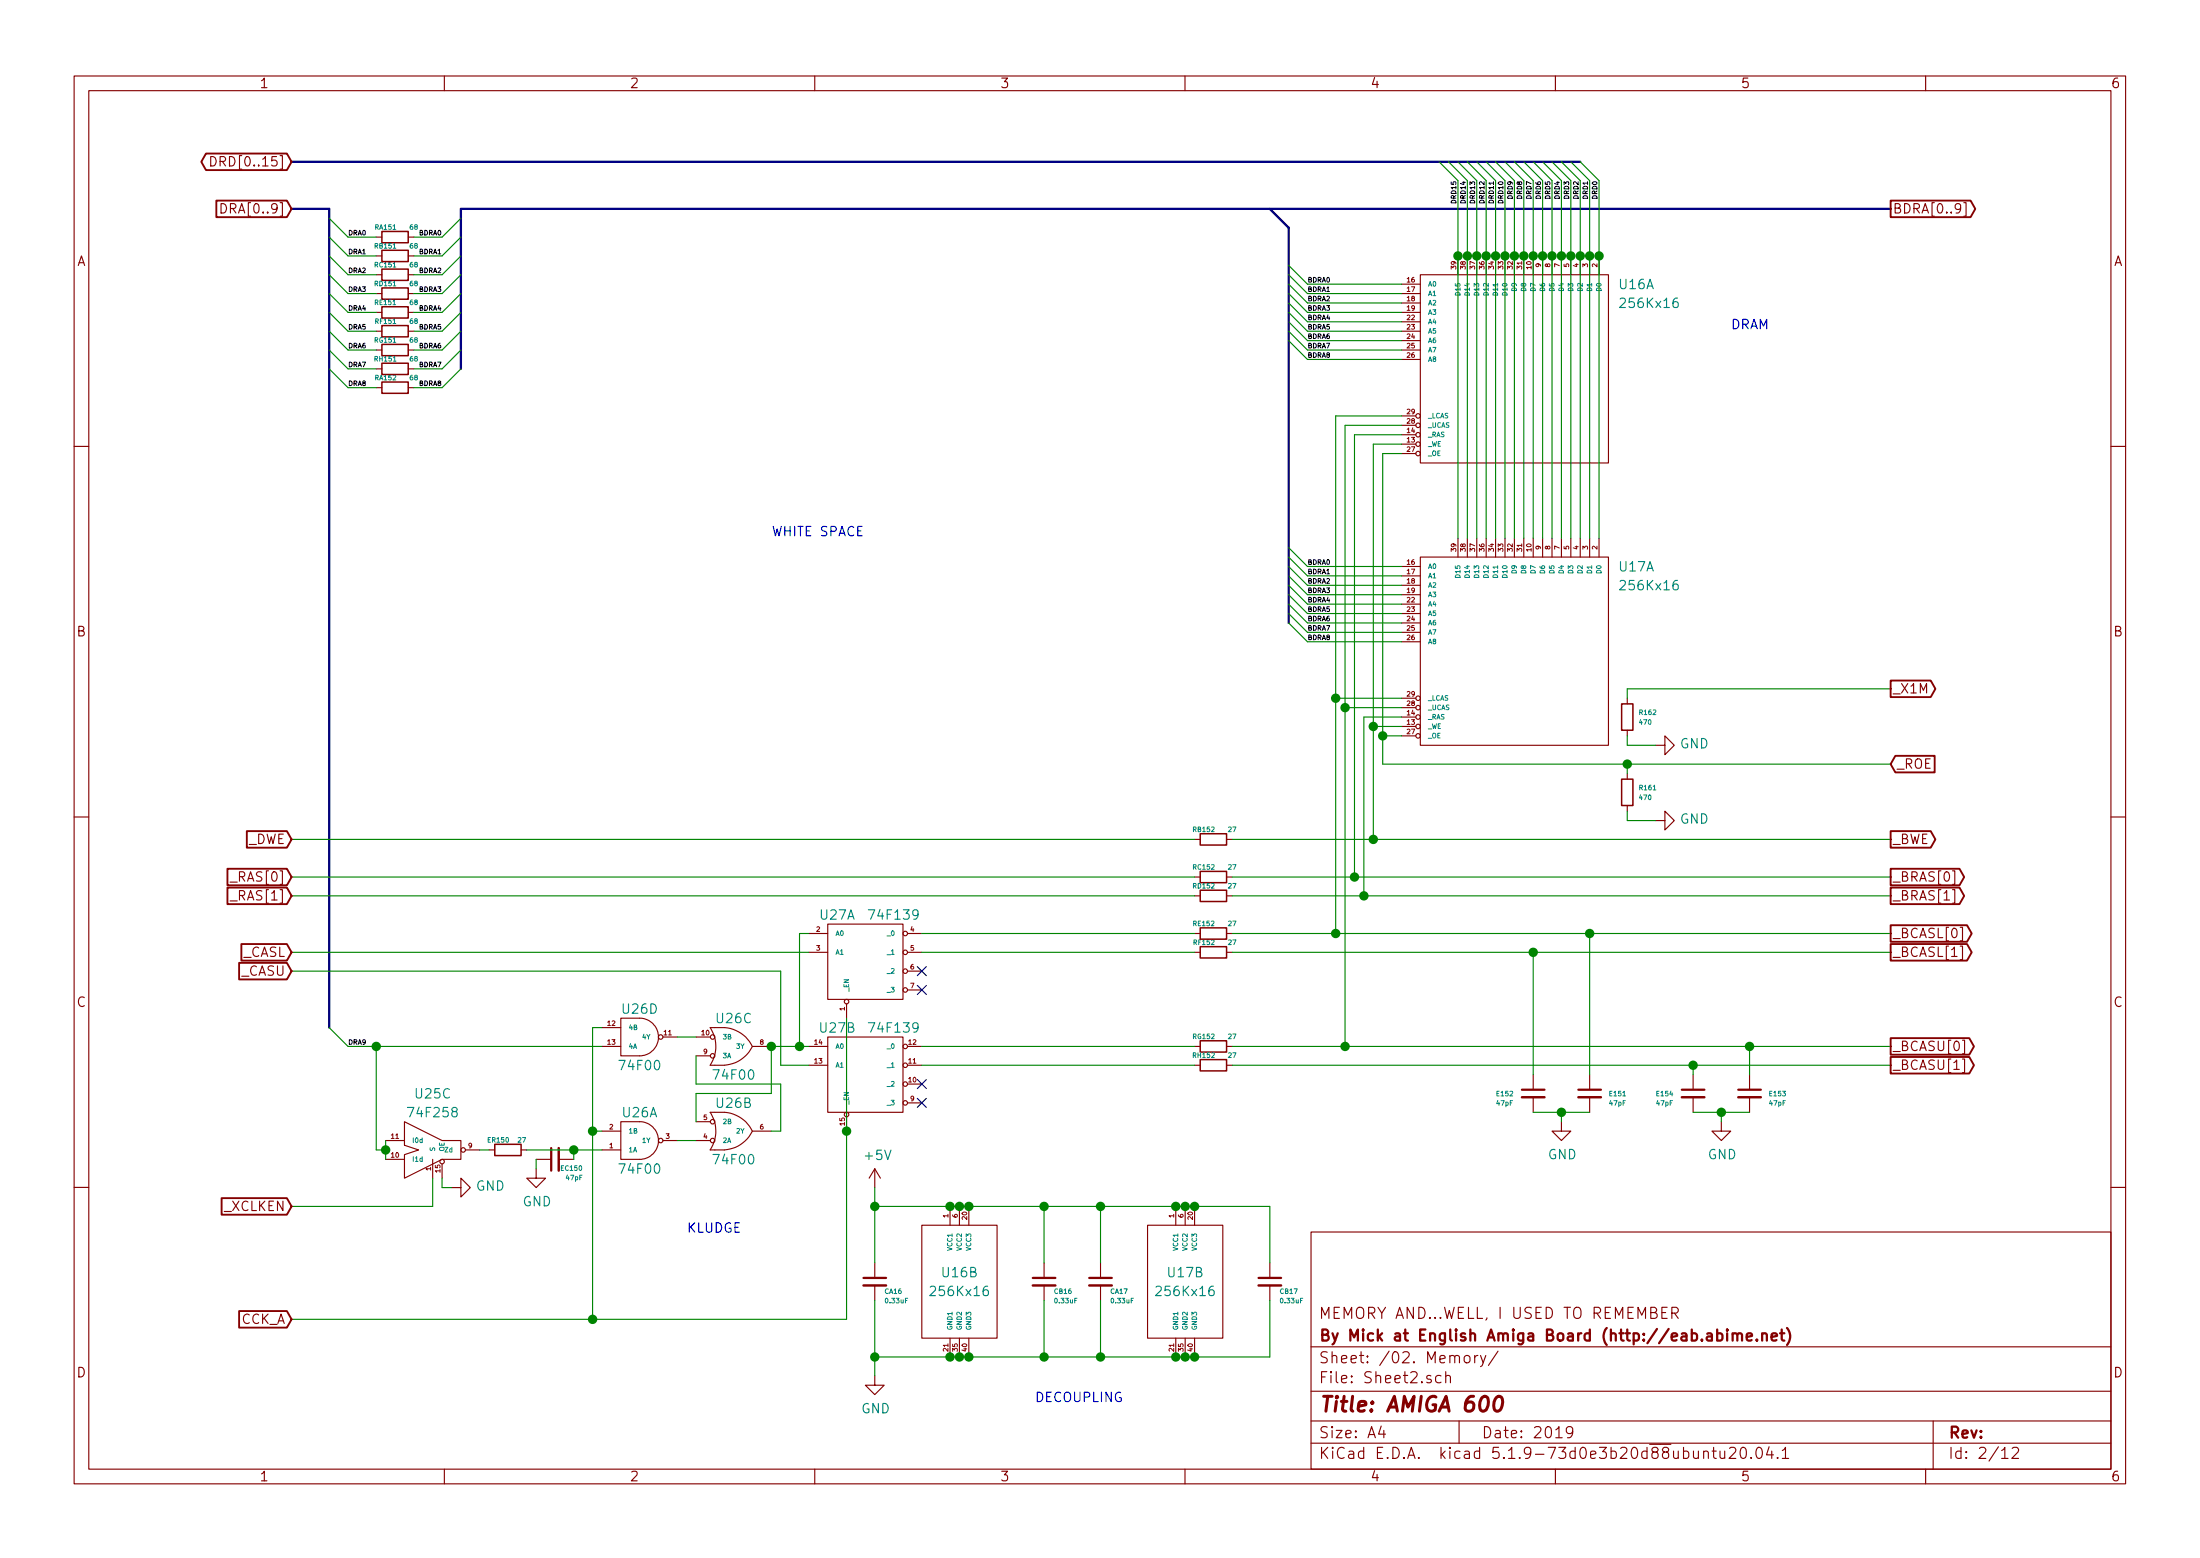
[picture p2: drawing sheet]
EESchema Schematic File Version 4
EELAYER 30 0
EELAYER END
$Descr A4 11693 8268
encoding utf-8
Sheet 2 12
Title "AMIGA 600"
Date "2019"
Rev ""
Comp "By Mick at English Amiga Board (http://eab.abime.net)"
Comment1 "MEMORY AND...WELL, I USED TO REMEMBER"
Comment2 ""
Comment3 ""
Comment4 ""
$EndDescr
Wire Wire Line
	8500 2850 8500 1350
Wire Wire Line
	8450 2850 8450 1350
Wire Wire Line
	8400 2850 8400 1350
Wire Wire Line
	8350 2850 8350 1350
Wire Wire Line
	8300 2850 8300 1350
Wire Wire Line
	8250 2850 8250 1350
Wire Wire Line
	8250 1350 8250 950 
Wire Wire Line
	8200 2850 8200 1350
Wire Wire Line
	8200 1350 8200 950 
Wire Wire Line
	8150 2850 8150 1350
Wire Wire Line
	8150 1350 8150 950 
Wire Wire Line
	8100 2850 8100 1350
Wire Wire Line
	8100 1350 8100 950 
Wire Wire Line
	8050 2850 8050 1350
Wire Wire Line
	8050 1350 8050 950 
Wire Wire Line
	7950 2850 7950 1350
Wire Wire Line
	7950 1350 7950 950 
Wire Wire Line
	7900 2850 7900 1350
Wire Wire Line
	7900 1350 7900 950 
Wire Wire Line
	7850 2850 7850 1350
Wire Wire Line
	7850 1350 7850 950 
Wire Wire Line
	7800 2850 7800 1350
Wire Wire Line
	7800 1350 7800 950 
Entry Wire Line
	8400 850  8500 950 
Entry Wire Line
	8350 850  8450 950 
Entry Wire Line
	8300 850  8400 950 
Entry Wire Line
	8250 850  8350 950 
Entry Wire Line
	8200 850  8300 950 
Entry Wire Line
	8150 850  8250 950 
Entry Wire Line
	8100 850  8200 950 
Entry Wire Line
	8050 850  8150 950 
Entry Wire Line
	8000 850  8100 950 
Entry Wire Line
	7950 850  8050 950 
Entry Wire Line
	7900 850  8000 950 
Entry Wire Line
	7850 850  7950 950 
Entry Wire Line
	7800 850  7900 950 
Entry Wire Line
	7750 850  7850 950 
Entry Wire Line
	7700 850  7800 950 
Entry Wire Line
	7650 850  7750 950 
Text GLabel 1550 850  0    50   BiDi ~ 0
DRD[0..15]
Entry Wire Line
	1750 1150 1850 1250
Entry Wire Line
	1750 1250 1850 1350
Entry Wire Line
	1750 1350 1850 1450
Entry Wire Line
	1750 1450 1850 1550
Entry Wire Line
	2350 1650 2450 1550
Entry Wire Line
	2350 1550 2450 1450
Entry Wire Line
	2350 1450 2450 1350
Entry Wire Line
	2350 1350 2450 1250
Entry Wire Line
	2350 1250 2450 1150
Wire Wire Line
	1850 1250 2000 1250
Wire Wire Line
	2200 1250 2350 1250
Wire Wire Line
	1850 1350 2000 1350
Wire Wire Line
	2200 1350 2350 1350
$Comp
L Device:R_Small RB151
U 1 1
P 2100 1350
F 0 "RB151" V 2150 1400 25  0000 C CNN
F 1 "68" V 2150 1250 25  0000 C CNN
F 2 "MyLibrary:SMD_1206" H 2100 1350 50  0001 C CNN
F 3 "~" H 2100 1350 50  0001 C CNN
	1    2100 1350
	0    -1   -1   0   
$EndComp
$Comp
L Device:R_Small RA151
U 1 1
P 2100 1250
F 0 "RA151" V 2150 1300 25  0000 C CNN
F 1 "68" V 2150 1150 25  0000 C CNN
F 2 "MyLibrary:SMD_1206" H 2100 1250 50  0001 C CNN
F 3 "~" H 2100 1250 50  0001 C CNN
	1    2100 1250
	0    -1   -1   0   
$EndComp
Wire Wire Line
	1850 1450 2000 1450
Wire Wire Line
	2200 1450 2350 1450
Wire Wire Line
	1850 1550 2000 1550
Wire Wire Line
	2200 1550 2350 1550
$Comp
L Device:R_Small RD151
U 1 1
P 2100 1550
F 0 "RD151" V 2150 1600 25  0000 C CNN
F 1 "68" V 2150 1450 25  0000 C CNN
F 2 "MyLibrary:SMD_1206" H 2100 1550 50  0001 C CNN
F 3 "~" H 2100 1550 50  0001 C CNN
	1    2100 1550
	0    -1   -1   0   
$EndComp
$Comp
L Device:R_Small RC151
U 1 1
P 2100 1450
F 0 "RC151" V 2150 1500 25  0000 C CNN
F 1 "68" V 2150 1350 25  0000 C CNN
F 2 "MyLibrary:SMD_1206" H 2100 1450 50  0001 C CNN
F 3 "~" H 2100 1450 50  0001 C CNN
	1    2100 1450
	0    -1   -1   0   
$EndComp
Wire Wire Line
	1850 1650 2000 1650
Wire Wire Line
	2200 1650 2350 1650
Wire Wire Line
	1850 1750 2000 1750
Wire Wire Line
	2200 1750 2350 1750
$Comp
L Device:R_Small RF151
U 1 1
P 2100 1750
F 0 "RF151" V 2150 1800 25  0000 C CNN
F 1 "68" V 2150 1650 25  0000 C CNN
F 2 "MyLibrary:SMD_1206" H 2100 1750 50  0001 C CNN
F 3 "~" H 2100 1750 50  0001 C CNN
	1    2100 1750
	0    -1   -1   0   
$EndComp
$Comp
L Device:R_Small RE151
U 1 1
P 2100 1650
F 0 "RE151" V 2150 1700 25  0000 C CNN
F 1 "68" V 2150 1550 25  0000 C CNN
F 2 "MyLibrary:SMD_1206" H 2100 1650 50  0001 C CNN
F 3 "~" H 2100 1650 50  0001 C CNN
	1    2100 1650
	0    -1   -1   0   
$EndComp
Wire Wire Line
	1850 1850 2000 1850
Wire Wire Line
	2200 1850 2350 1850
Wire Wire Line
	1850 1950 2000 1950
Wire Wire Line
	2200 1950 2350 1950
$Comp
L Device:R_Small RH151
U 1 1
P 2100 1950
F 0 "RH151" V 2150 2000 25  0000 C CNN
F 1 "68" V 2150 1850 25  0000 C CNN
F 2 "MyLibrary:SMD_1206" H 2100 1950 50  0001 C CNN
F 3 "~" H 2100 1950 50  0001 C CNN
	1    2100 1950
	0    -1   -1   0   
$EndComp
$Comp
L Device:R_Small RG151
U 1 1
P 2100 1850
F 0 "RG151" V 2150 1900 25  0000 C CNN
F 1 "68" V 2150 1750 25  0000 C CNN
F 2 "MyLibrary:SMD_1206" H 2100 1850 50  0001 C CNN
F 3 "~" H 2100 1850 50  0001 C CNN
	1    2100 1850
	0    -1   -1   0   
$EndComp
Entry Wire Line
	2350 1750 2450 1650
Entry Wire Line
	2350 1850 2450 1750
Entry Wire Line
	2350 1950 2450 1850
Entry Wire Line
	2350 2050 2450 1950
Entry Wire Line
	1750 1550 1850 1650
Entry Wire Line
	1750 1950 1850 2050
Entry Wire Line
	1750 1850 1850 1950
Entry Wire Line
	1750 1750 1850 1850
Entry Wire Line
	1750 1650 1850 1750
Wire Wire Line
	1850 2050 2000 2050
Wire Wire Line
	2200 2050 2350 2050
$Comp
L Device:R_Small RA152
U 1 1
P 2100 2050
F 0 "RA152" V 2150 2100 25  0000 C CNN
F 1 "68" V 2150 1950 25  0000 C CNN
F 2 "MyLibrary:SMD_1206" H 2100 2050 50  0001 C CNN
F 3 "~" H 2100 2050 50  0001 C CNN
	1    2100 2050
	0    -1   -1   0   
$EndComp
Wire Wire Line
	7450 2400 7350 2400
Wire Wire Line
	7450 2350 7300 2350
Wire Wire Line
	7350 2400 7350 3900
Wire Wire Line
	7300 2350 7300 3850
Wire Wire Line
	7450 3800 7250 3800
Wire Wire Line
	7450 2300 7200 2300
Wire Wire Line
	7450 2250 7150 2250
Wire Wire Line
	7150 2250 7150 3750
Wire Wire Line
	7450 2200 7100 2200
Wire Wire Line
	7100 2200 7100 3700
Wire Wire Line
	7450 3700 7100 3700
Connection ~ 7100 3700
Wire Wire Line
	7450 3750 7150 3750
Wire Wire Line
	7450 3850 7300 3850
Connection ~ 7300 3850
Wire Wire Line
	7450 3900 7350 3900
Connection ~ 7350 3900
Wire Wire Line
	7350 4050 8650 4050
Wire Wire Line
	7350 3900 7350 4050
$Comp
L Device:R_Small R161
U 1 1
P 8650 4200
F 0 "R161" H 8709 4226 25  0000 L CNN
F 1 "470" H 8709 4174 25  0000 L CNN
F 2 "MyLibrary:SMD_1206" H 8650 4200 50  0001 C CNN
F 3 "~" H 8650 4200 50  0001 C CNN
	1    8650 4200
	1    0    0    -1  
$EndComp
Wire Wire Line
	8650 4100 8650 4050
Text GLabel 10050 4050 2    50   Input ~ 0
_ROE
Wire Wire Line
	7300 3850 7300 4450
Text GLabel 10050 4450 2    50   Output ~ 0
_BWE
Text GLabel 1550 4450 0    50   Input ~ 0
_DWE
Wire Wire Line
	1550 4450 6350 4450
Wire Wire Line
	6350 4650 1550 4650
Wire Wire Line
	6350 4750 1550 4750
Text GLabel 1550 4750 0    50   Input ~ 0
_RAS[1]
Text GLabel 10050 4650 2    50   Output ~ 0
_BRAS[0]
Text GLabel 10050 5050 2    50   Output ~ 0
_BCASL[1]
Text GLabel 10050 5550 2    50   Output ~ 0
_BCASU[0]
Text GLabel 10050 5650 2    50   Output ~ 0
_BCASU[1]
Wire Wire Line
	9000 5700 9000 5650
Wire Wire Line
	9300 5700 9300 5550
Wire Wire Line
	7250 3800 7250 4750
Connection ~ 7250 4750
Wire Wire Line
	7250 4750 6550 4750
Wire Wire Line
	7200 2300 7200 4650
Connection ~ 7200 4650
Wire Wire Line
	7200 4650 6550 4650
Wire Wire Line
	7300 4450 6550 4450
Text GLabel 1550 1100 0    50   Input ~ 0
DRA[0..9]
Wire Wire Line
	8300 5900 8300 5950
Wire Wire Line
	8300 5900 8450 5900
Wire Wire Line
	8150 5900 8300 5900
Connection ~ 8300 5900
Wire Wire Line
	8650 4350 8650 4300
Text Notes 9200 1750 0    50   ~ 0
DRAM
Wire Wire Line
	7750 950  7750 1350
Wire Wire Line
	7750 1350 7750 2850
Text GLabel 1550 7000 0    50   Input ~ 0
CCK_A
Text GLabel 1550 5150 0    50   Input ~ 0
_CASU
Text GLabel 1550 5050 0    50   Input ~ 0
_CASL
Text GLabel 10050 4950 2    50   Output ~ 0
_BCASL[0]
Text GLabel 1550 4650 0    50   Input ~ 0
_RAS[0]
Text Label 6950 1900 0    25   ~ 0
BDRA8
Text Label 6950 1850 0    25   ~ 0
BDRA7
Text Label 6950 1800 0    25   ~ 0
BDRA6
Text Label 6950 1750 0    25   ~ 0
BDRA5
Text Label 6950 1700 0    25   ~ 0
BDRA4
Text Label 6950 1650 0    25   ~ 0
BDRA3
Text Label 6950 1600 0    25   ~ 0
BDRA2
Text Label 6950 1550 0    25   ~ 0
BDRA1
Entry Wire Line
	6850 1400 6950 1500
Entry Wire Line
	6850 1450 6950 1550
Entry Wire Line
	6850 1500 6950 1600
Entry Wire Line
	6850 1550 6950 1650
Entry Wire Line
	6850 1600 6950 1700
Entry Wire Line
	6850 1650 6950 1750
Entry Wire Line
	6850 1700 6950 1800
Entry Wire Line
	6850 1750 6950 1850
Entry Wire Line
	6850 1800 6950 1900
Text Label 6950 3400 0    25   ~ 0
BDRA8
Text Label 6950 3350 0    25   ~ 0
BDRA7
Text Label 6950 3300 0    25   ~ 0
BDRA6
Text Label 6950 3250 0    25   ~ 0
BDRA5
Text Label 6950 3200 0    25   ~ 0
BDRA4
Text Label 6950 3150 0    25   ~ 0
BDRA3
Text Label 6950 3100 0    25   ~ 0
BDRA2
Text Label 6950 3050 0    25   ~ 0
BDRA1
Entry Wire Line
	6850 2900 6950 3000
Entry Wire Line
	6850 2950 6950 3050
Entry Wire Line
	6850 3000 6950 3100
Entry Wire Line
	6850 3050 6950 3150
Entry Wire Line
	6850 3100 6950 3200
Entry Wire Line
	6850 3150 6950 3250
Entry Wire Line
	6850 3200 6950 3300
Entry Wire Line
	6850 3250 6950 3350
Entry Wire Line
	6850 3300 6950 3400
Text Label 1850 2050 0    25   ~ 0
DRA8
Text Label 1850 1950 0    25   ~ 0
DRA7
Text Label 1850 1850 0    25   ~ 0
DRA6
Text Label 1850 1750 0    25   ~ 0
DRA5
Text Label 1850 1550 0    25   ~ 0
DRA3
Text Label 1850 1450 0    25   ~ 0
DRA2
Text Label 1850 1350 0    25   ~ 0
DRA1
Text Label 1850 1650 0    25   ~ 0
DRA4
Connection ~ 7750 1350
Connection ~ 7800 1350
Connection ~ 7850 1350
Connection ~ 7900 1350
Connection ~ 7950 1350
Connection ~ 8000 1350
Connection ~ 8050 1350
Connection ~ 8100 1350
Connection ~ 8150 1350
Connection ~ 8200 1350
Connection ~ 8250 1350
Connection ~ 8300 1350
Connection ~ 8350 1350
Connection ~ 8400 1350
Connection ~ 8450 1350
Connection ~ 8500 1350
Text Label 8500 950  3    25   ~ 0
DRD0
Text Label 8250 950  3    25   ~ 0
DRD5
Text Label 8300 950  3    25   ~ 0
DRD4
Text Label 8200 950  3    25   ~ 0
DRD6
Text Label 7750 950  3    25   ~ 0
DRD15
Text Label 7800 950  3    25   ~ 0
DRD14
Text Label 7850 950  3    25   ~ 0
DRD13
Text Label 7900 950  3    25   ~ 0
DRD12
Text Label 7950 950  3    25   ~ 0
DRD11
Text Label 8000 950  3    25   ~ 0
DRD10
Text Label 8050 950  3    25   ~ 0
DRD9
Text Label 8100 950  3    25   ~ 0
DRD8
Text Label 8450 950  3    25   ~ 0
DRD1
Text Label 8150 950  3    25   ~ 0
DRD7
Text Label 8350 950  3    25   ~ 0
DRD3
Text Label 8400 950  3    25   ~ 0
DRD2
Text Label 2350 2050 2    25   ~ 0
BDRA8
Text Label 2350 1950 2    25   ~ 0
BDRA7
Text Label 2350 1850 2    25   ~ 0
BDRA6
Text Label 2350 1750 2    25   ~ 0
BDRA5
Text Label 2350 1550 2    25   ~ 0
BDRA3
Text Label 2350 1450 2    25   ~ 0
BDRA2
Text Label 2350 1350 2    25   ~ 0
BDRA1
Text Label 2350 1650 2    25   ~ 0
BDRA4
Text GLabel 10050 4750 2    50   Output ~ 0
_BRAS[1]
Wire Wire Line
	8650 4350 8800 4350
$Comp
L MyLibrary:256Kx16 U17
U 1 1
P 8050 3450
AR Path="/5EE8905D" Ref="U17"  Part="1" 
AR Path="/5EE72F89/5EE8905D" Ref="U17"  Part="1" 
F 0 "U17" H 8600 3900 50  0000 L CNN
F 1 "256Kx16" H 8600 3800 50  0000 L CNN
F 2 "MyLibrary:SOJ-40" H 8050 3450 50  0001 C CNN
F 3 "" H 8050 3450 50  0001 C CNN
	1    8050 3450
	1    0    0    -1  
$EndComp
Wire Wire Line
	8300 1350 8300 950 
Wire Wire Line
	8350 1350 8350 950 
Wire Wire Line
	8400 1350 8400 950 
Wire Wire Line
	8450 1350 8450 950 
Wire Wire Line
	8500 1350 8500 950 
Wire Wire Line
	8000 1350 8000 950 
Wire Wire Line
	8000 2850 8000 1350
$Comp
L MyLibrary:256Kx16 U16
U 1 1
P 8050 1950
AR Path="/5EE8706F" Ref="U16"  Part="1" 
AR Path="/5EE72F89/5EE8706F" Ref="U16"  Part="1" 
F 0 "U16" H 8600 2400 50  0000 L CNN
F 1 "256Kx16" H 8600 2300 50  0000 L CNN
F 2 "MyLibrary:SOJ-40" H 8050 1950 50  0001 C CNN
F 3 "" H 8050 1950 50  0001 C CNN
	1    8050 1950
	1    0    0    -1  
$EndComp
Entry Wire Line
	1750 5450 1850 5550
$Comp
L MyLibrary:74F00 U26
U 1 1
P 3400 6050
AR Path="/5F6B2AF7" Ref="U26"  Part="1" 
AR Path="/5EE72F89/5F6B2AF7" Ref="U26"  Part="1" 
F 0 "U26" H 3400 6200 50  0000 C CNN
F 1 "74F00" H 3400 5900 50  0000 C CNN
F 2 "MyLibrary:SOIC-14" H 3400 6050 50  0001 C CNN
F 3 "" H 3400 6050 50  0001 C CNN
	1    3400 6050
	1    0    0    -1  
$EndComp
Wire Wire Line
	3050 6150 3050 6100
Wire Wire Line
	2850 6200 2850 6150
$Comp
L Device:C_Small C?
U 1 1
P 2950 6150
AR Path="/5F7C6F32" Ref="C?"  Part="1" 
AR Path="/5EE72F89/5F7C6F32" Ref="EC150"  Part="1" 
F 0 "EC150" V 2900 6000 25  0000 L CNN
F 1 "47pF" V 2850 6000 25  0000 L CNN
F 2 "MyLibrary:SMD_1206" H 2950 6150 50  0001 C CNN
F 3 "~" H 2950 6150 50  0001 C CNN
	1    2950 6150
	0    -1   -1   0   
$EndComp
$Comp
L Device:R_Small R?
U 1 1
P 2700 6100
AR Path="/5F7C6F2B" Ref="R?"  Part="1" 
AR Path="/5EE72F89/5F7C6F2B" Ref="ER150"  Part="1" 
F 0 "ER150" V 2750 6150 25  0000 C CNN
F 1 "27" V 2750 6000 25  0000 L CNN
F 2 "MyLibrary:SMD_1206" H 2700 6100 50  0001 C CNN
F 3 "~" H 2700 6100 50  0001 C CNN
	1    2700 6100
	0    -1   -1   0   
$EndComp
Wire Wire Line
	2800 6100 3050 6100
Text Label 1850 5550 0    25   ~ 0
DRA9
Text GLabel 1550 6400 0    50   Input ~ 0
_XCLKEN
Wire Wire Line
	7300 4450 10050 4450
Wire Wire Line
	7200 4650 10050 4650
Wire Wire Line
	7250 4750 10050 4750
Connection ~ 8650 4050
Wire Wire Line
	8650 4050 10050 4050
$Comp
L Device:C_Small E152
U 1 1
P 8150 5800
F 0 "E152" H 7950 5800 25  0000 L CNN
F 1 "47pF" H 7950 5750 25  0000 L CNN
F 2 "MyLibrary:SMD_1206" H 8150 5800 50  0001 C CNN
F 3 "~" H 8150 5800 50  0001 C CNN
	1    8150 5800
	1    0    0    -1  
$EndComp
$Comp
L Device:C_Small E151
U 1 1
P 8450 5800
F 0 "E151" H 8550 5800 25  0000 L CNN
F 1 "47pF" H 8550 5750 25  0000 L CNN
F 2 "MyLibrary:SMD_1206" H 8450 5800 50  0001 C CNN
F 3 "~" H 8450 5800 50  0001 C CNN
	1    8450 5800
	1    0    0    -1  
$EndComp
Text GLabel 10050 1100 2    50   Output ~ 0
BDRA[0..9]
$Comp
L Device:R_Small R162
U 1 1
P 8650 3800
AR Path="/5EE72F89/5D7B698F" Ref="R162"  Part="1" 
AR Path="/5D6EEAC0/5D7B698F" Ref="R?"  Part="1" 
F 0 "R162" H 8709 3826 25  0000 L CNN
F 1 "470" H 8709 3774 25  0000 L CNN
F 2 "MyLibrary:SMD_1206" H 8650 3800 50  0001 C CNN
F 3 "~" H 8650 3800 50  0001 C CNN
	1    8650 3800
	1    0    0    -1  
$EndComp
Wire Wire Line
	8650 3700 8650 3650
Wire Wire Line
	8650 3950 8650 3900
Wire Wire Line
	8650 3950 8800 3950
Text GLabel 10050 3650 2    50   Output ~ 0
_X1M
Wire Wire Line
	8650 3650 10050 3650
Wire Wire Line
	9150 5900 9150 5950
Wire Wire Line
	9000 5900 9150 5900
Wire Wire Line
	9150 5900 9300 5900
Connection ~ 9150 5900
$Comp
L Device:C_Small E154
U 1 1
P 9000 5800
F 0 "E154" H 8800 5800 25  0000 L CNN
F 1 "47pF" H 8800 5750 25  0000 L CNN
F 2 "MyLibrary:SMD_1206" H 9000 5800 50  0001 C CNN
F 3 "~" H 9000 5800 50  0001 C CNN
	1    9000 5800
	1    0    0    -1  
$EndComp
$Comp
L Device:C_Small E153
U 1 1
P 9300 5800
F 0 "E153" H 9400 5800 25  0000 L CNN
F 1 "47pF" H 9400 5750 25  0000 L CNN
F 2 "MyLibrary:SMD_1206" H 9300 5800 50  0001 C CNN
F 3 "~" H 9300 5800 50  0001 C CNN
	1    9300 5800
	1    0    0    -1  
$EndComp
Connection ~ 9300 5550
Wire Wire Line
	9300 5550 10050 5550
Connection ~ 7150 3750
Text Notes 3650 6550 0    50   ~ 0
KLUDGE
Text Notes 4100 2850 0    50   ~ 0
WHITE SPACE
Entry Bus Bus
	6750 1100 6850 1200
Text Label 6950 3000 0    25   ~ 0
BDRA0
Text Label 6950 1500 0    25   ~ 0
BDRA0
Text Label 1850 1250 0    25   ~ 0
DRA0
Text Label 2350 1250 2    25   ~ 0
BDRA0
$Comp
L Device:C_Small C16A?
U 1 1
P 5850 6800
AR Path="/5D44F6B3" Ref="C16A?"  Part="1" 
AR Path="/5EE72F89/5D44F6B3" Ref="CA17"  Part="1" 
F 0 "CA17" H 5900 6750 25  0000 L CNN
F 1 "0.33uF" H 5900 6700 25  0000 L CNN
F 2 "MyLibrary:SMD_1210" H 5850 6800 50  0001 C CNN
F 3 "~" H 5850 6800 50  0001 C CNN
	1    5850 6800
	1    0    0    -1  
$EndComp
$Comp
L Device:C_Small C16A?
U 1 1
P 6750 6800
AR Path="/5D458B67" Ref="C16A?"  Part="1" 
AR Path="/5EE72F89/5D458B67" Ref="CB17"  Part="1" 
F 0 "CB17" H 6800 6750 25  0000 L CNN
F 1 "0.33uF" H 6800 6700 25  0000 L CNN
F 2 "MyLibrary:SMD_1210" H 6750 6800 50  0001 C CNN
F 3 "~" H 6750 6800 50  0001 C CNN
	1    6750 6800
	1    0    0    -1  
$EndComp
Text Notes 5500 7450 0    50   ~ 0
DECOUPLING
$Comp
L Device:C_Small C?
U 1 1
P 4650 6800
AR Path="/5D38A447" Ref="C?"  Part="1" 
AR Path="/5EE72F89/5D38A447" Ref="CA16"  Part="1" 
F 0 "CA16" H 4700 6750 25  0000 L CNN
F 1 "0.33uF" H 4700 6700 25  0000 L CNN
F 2 "MyLibrary:SMD_1210" H 4650 6800 50  0001 C CNN
F 3 "~" H 4650 6800 50  0001 C CNN
	1    4650 6800
	1    0    0    -1  
$EndComp
$Comp
L Device:C_Small C16A?
U 1 1
P 5550 6800
AR Path="/5D44623B" Ref="C16A?"  Part="1" 
AR Path="/5EE72F89/5D44623B" Ref="CB16"  Part="1" 
F 0 "CB16" H 5600 6750 25  0000 L CNN
F 1 "0.33uF" H 5600 6700 25  0000 L CNN
F 2 "MyLibrary:SMD_1210" H 5550 6800 50  0001 C CNN
F 3 "~" H 5550 6800 50  0001 C CNN
	1    5550 6800
	1    0    0    -1  
$EndComp
Wire Wire Line
	6950 1500 7450 1500
Wire Wire Line
	6950 1550 7450 1550
Wire Wire Line
	6950 1600 7450 1600
Wire Wire Line
	6950 1650 7450 1650
Wire Wire Line
	6950 1700 7450 1700
Wire Wire Line
	6950 1750 7450 1750
Wire Wire Line
	6950 1800 7450 1800
Wire Wire Line
	6950 1900 7450 1900
Wire Wire Line
	6950 1850 7450 1850
Wire Wire Line
	6950 3000 7450 3000
Wire Wire Line
	6950 3050 7450 3050
Wire Wire Line
	6950 3100 7450 3100
Wire Wire Line
	6950 3150 7450 3150
Wire Wire Line
	6950 3200 7450 3200
Wire Wire Line
	6950 3250 7450 3250
Wire Wire Line
	6950 3300 7450 3300
Wire Wire Line
	6950 3350 7450 3350
Wire Wire Line
	6950 3400 7450 3400
$Comp
L Device:R_Small RB152
U 1 1
P 6450 4450
F 0 "RB152" V 6500 4500 25  0000 C CNN
F 1 "27" V 6500 4350 25  0000 C CNN
F 2 "MyLibrary:SMD_1206" H 6450 4450 50  0001 C CNN
F 3 "~" H 6450 4450 50  0001 C CNN
	1    6450 4450
	0    -1   -1   0   
$EndComp
$Comp
L Device:R_Small RC152
U 1 1
P 6450 4650
F 0 "RC152" V 6500 4700 25  0000 C CNN
F 1 "27" V 6500 4550 25  0000 C CNN
F 2 "MyLibrary:SMD_1206" H 6450 4650 50  0001 C CNN
F 3 "~" H 6450 4650 50  0001 C CNN
	1    6450 4650
	0    -1   -1   0   
$EndComp
$Comp
L Device:R_Small RD152
U 1 1
P 6450 4750
F 0 "RD152" V 6500 4800 25  0000 C CNN
F 1 "27" V 6500 4650 25  0000 C CNN
F 2 "MyLibrary:SMD_1206" H 6450 4750 50  0001 C CNN
F 3 "~" H 6450 4750 50  0001 C CNN
	1    6450 4750
	0    -1   -1   0   
$EndComp
$Comp
L Device:R_Small RE152
U 1 1
P 6450 4950
F 0 "RE152" V 6500 5000 25  0000 C CNN
F 1 "27" V 6500 4850 25  0000 C CNN
F 2 "MyLibrary:SMD_1206" H 6450 4950 50  0001 C CNN
F 3 "~" H 6450 4950 50  0001 C CNN
	1    6450 4950
	0    -1   -1   0   
$EndComp
$Comp
L Device:R_Small RF152
U 1 1
P 6450 5050
F 0 "RF152" V 6500 5100 25  0000 C CNN
F 1 "27" V 6500 4950 25  0000 C CNN
F 2 "MyLibrary:SMD_1206" H 6450 5050 50  0001 C CNN
F 3 "~" H 6450 5050 50  0001 C CNN
	1    6450 5050
	0    -1   -1   0   
$EndComp
$Comp
L Device:R_Small RG152
U 1 1
P 6450 5550
F 0 "RG152" V 6500 5600 25  0000 C CNN
F 1 "27" V 6500 5450 25  0000 C CNN
F 2 "MyLibrary:SMD_1206" H 6450 5550 50  0001 C CNN
F 3 "~" H 6450 5550 50  0001 C CNN
	1    6450 5550
	0    -1   -1   0   
$EndComp
Connection ~ 7300 4450
Wire Wire Line
	6550 4950 7100 4950
Wire Wire Line
	7100 3700 7100 4950
Connection ~ 7100 4950
$Comp
L power:GND #PWR?
U 1 1
P 4650 7300
AR Path="/5E01FB57/5FA18C9C" Ref="#PWR?"  Part="1" 
AR Path="/5D611ECC/5FA18C9C" Ref="#PWR?"  Part="1" 
AR Path="/5EE72F89/5FA18C9C" Ref="#PWR0106"  Part="1" 
F 0 "#PWR0106" H 4650 7050 50  0001 C CNN
F 1 "GND" H 4655 7127 50  0000 C CNN
F 2 "" H 4650 7300 50  0001 C CNN
F 3 "" H 4650 7300 50  0001 C CNN
	1    4650 7300
	1    0    0    -1  
$EndComp
Wire Wire Line
	4650 6300 4650 6400
$Comp
L MyLibrary:256Kx16 U16
U 2 1
P 5100 6800
F 0 "U16" H 5100 6850 50  0000 C CNN
F 1 "256Kx16" H 5100 6750 50  0000 C CNN
F 2 "MyLibrary:SOJ-40" H 5100 6800 50  0001 C CNN
F 3 "" H 5100 6800 50  0001 C CNN
	2    5100 6800
	1    0    0    -1  
$EndComp
Wire Wire Line
	4650 6400 4650 6700
Connection ~ 4650 6400
Wire Wire Line
	5550 6400 5550 6700
Wire Wire Line
	4650 6400 5050 6400
Connection ~ 5050 6400
Wire Wire Line
	5050 6400 5100 6400
Connection ~ 5100 6400
Wire Wire Line
	5100 6400 5150 6400
Connection ~ 5150 6400
Wire Wire Line
	5150 6400 5550 6400
Wire Wire Line
	5050 7200 5100 7200
Connection ~ 5100 7200
Wire Wire Line
	5100 7200 5150 7200
Connection ~ 5150 7200
Wire Wire Line
	5150 7200 5550 7200
Connection ~ 5050 7200
Connection ~ 4650 7200
Wire Wire Line
	4650 6900 4650 7200
Wire Wire Line
	4650 7200 4650 7300
Wire Wire Line
	4650 7200 5050 7200
Wire Wire Line
	5550 6900 5550 7200
Wire Wire Line
	5550 6400 5850 6400
Wire Wire Line
	5850 6400 5850 6700
Connection ~ 5550 6400
Connection ~ 5550 7200
Connection ~ 5850 6400
Connection ~ 5850 7200
Wire Wire Line
	5850 7200 5550 7200
Wire Wire Line
	5850 6900 5850 7200
$Comp
L MyLibrary:256Kx16 U17
U 2 1
P 6300 6800
F 0 "U17" H 6300 6850 50  0000 C CNN
F 1 "256Kx16" H 6300 6750 50  0000 C CNN
F 2 "MyLibrary:SOJ-40" H 6300 6800 50  0001 C CNN
F 3 "" H 6300 6800 50  0001 C CNN
	2    6300 6800
	1    0    0    -1  
$EndComp
Wire Wire Line
	6750 6400 6750 6700
Wire Wire Line
	5850 7200 6250 7200
Wire Wire Line
	5850 6400 6250 6400
Connection ~ 6250 6400
Wire Wire Line
	6250 6400 6300 6400
Connection ~ 6300 6400
Wire Wire Line
	6300 6400 6350 6400
Connection ~ 6350 6400
Wire Wire Line
	6350 6400 6750 6400
Connection ~ 6250 7200
Wire Wire Line
	6250 7200 6300 7200
Connection ~ 6300 7200
Wire Wire Line
	6300 7200 6350 7200
Connection ~ 6350 7200
Wire Wire Line
	6350 7200 6750 7200
Wire Wire Line
	6750 6900 6750 7200
$Comp
L MyLibrary:74F139 U27
U 2 1
P 4600 5700
F 0 "U27" H 4450 5950 50  0000 C CNN
F 1 "74F139" H 4750 5950 50  0000 C CNN
F 2 "MyLibrary:SOIC-16-DUAL" H 3250 6050 50  0001 C CNN
F 3 "" H 3250 6050 50  0001 C CNN
	2    4600 5700
	1    0    0    -1  
$EndComp
Wire Wire Line
	4500 7000 4500 6000
Wire Wire Line
	9000 5650 10050 5650
Connection ~ 9000 5650
Wire Wire Line
	6550 5650 9000 5650
$Comp
L Device:R_Small RH152
U 1 1
P 6450 5650
F 0 "RH152" V 6500 5700 25  0000 C CNN
F 1 "27" V 6500 5550 25  0000 C CNN
F 2 "MyLibrary:SMD_1206" H 6450 5650 50  0001 C CNN
F 3 "~" H 6450 5650 50  0001 C CNN
	1    6450 5650
	0    -1   -1   0   
$EndComp
$Comp
L MyLibrary:74F00 U?
U 4 1
P 3400 5500
AR Path="/5FB7F550" Ref="U?"  Part="1" 
AR Path="/5EE72F89/5FB7F550" Ref="U26"  Part="4" 
F 0 "U26" H 3400 5650 50  0000 C CNN
F 1 "74F00" H 3400 5350 50  0000 C CNN
F 2 "MyLibrary:SOIC-14" H 3400 5500 50  0001 C CNN
F 3 "" H 3400 5500 50  0001 C CNN
	4    3400 5500
	1    0    0    -1  
$EndComp
Wire Wire Line
	1550 7000 3150 7000
Wire Wire Line
	4900 4950 6350 4950
Wire Wire Line
	4900 5050 6350 5050
Wire Wire Line
	7100 4950 8450 4950
Wire Wire Line
	6550 5050 8150 5050
Wire Wire Line
	7150 5550 9300 5550
Wire Wire Line
	8450 5700 8450 4950
Connection ~ 8450 4950
Wire Wire Line
	8450 4950 10050 4950
Wire Wire Line
	8150 5700 8150 5050
Connection ~ 8150 5050
Wire Wire Line
	8150 5050 10050 5050
Wire Wire Line
	6550 5550 7150 5550
Connection ~ 7150 5550
Wire Wire Line
	7150 3750 7150 5550
Wire Wire Line
	4900 5550 6350 5550
Wire Wire Line
	4900 5650 6350 5650
NoConn ~ 4900 5850
NoConn ~ 4900 5750
NoConn ~ 4900 5250
NoConn ~ 4900 5150
Wire Wire Line
	4500 6000 4500 5400
Connection ~ 4500 6000
$Comp
L MyLibrary:74F00 U?
U 3 1
P 3900 5550
AR Path="/5FD8E29D" Ref="U?"  Part="1" 
AR Path="/5EE72F89/5FD8E29D" Ref="U26"  Part="3" 
F 0 "U26" H 3900 5700 50  0000 C CNN
F 1 "74F00" H 3900 5400 50  0000 C CNN
F 2 "MyLibrary:SOIC-14" H 3900 5550 50  0001 C CNN
F 3 "" H 3900 5550 50  0001 C CNN
	3    3900 5550
	1    0    0    -1  
$EndComp
$Comp
L MyLibrary:74F00 U?
U 2 1
P 3900 6000
AR Path="/5FD99196" Ref="U?"  Part="1" 
AR Path="/5EE72F89/5FD99196" Ref="U26"  Part="2" 
F 0 "U26" H 3900 6150 50  0000 C CNN
F 1 "74F00" H 3900 5850 50  0000 C CNN
F 2 "MyLibrary:SOIC-14" H 3900 6000 50  0001 C CNN
F 3 "" H 3900 6000 50  0001 C CNN
	2    3900 6000
	1    0    0    -1  
$EndComp
Wire Wire Line
	3600 6050 3700 6050
Wire Wire Line
	3600 5500 3700 5500
$Comp
L MyLibrary:74F139 U27
U 1 1
P 4600 5100
F 0 "U27" H 4450 5350 50  0000 C CNN
F 1 "74F139" H 4750 5350 50  0000 C CNN
F 2 "MyLibrary:SOIC-16-DUAL" H 3250 5450 50  0001 C CNN
F 3 "" H 3250 5450 50  0001 C CNN
	1    4600 5100
	1    0    0    -1  
$EndComp
Wire Wire Line
	1550 5150 4150 5150
Wire Wire Line
	4150 5650 4300 5650
Wire Wire Line
	4150 5150 4150 5650
Wire Wire Line
	4100 5550 4250 5550
Wire Wire Line
	1550 5050 4300 5050
Wire Wire Line
	4250 5550 4250 4950
Wire Wire Line
	4250 4950 4300 4950
Connection ~ 4250 5550
Wire Wire Line
	4250 5550 4300 5550
Wire Wire Line
	4100 5800 3700 5800
Wire Wire Line
	3700 5800 3700 5950
Connection ~ 4100 5550
Wire Wire Line
	4100 5550 4100 5800
Wire Wire Line
	3700 5600 3700 5750
Wire Wire Line
	3700 5750 4150 5750
Wire Wire Line
	4150 5750 4150 6000
Wire Wire Line
	4150 6000 4100 6000
Wire Wire Line
	3200 5450 3150 5450
Wire Wire Line
	3150 5450 3150 6000
Connection ~ 3150 7000
Wire Wire Line
	3150 7000 4500 7000
Wire Wire Line
	3200 6000 3150 6000
Connection ~ 3150 6000
Wire Wire Line
	3150 6000 3150 7000
Wire Wire Line
	3050 6100 3200 6100
Connection ~ 3050 6100
$Comp
L MyLibrary:74F258 U25
U 3 1
P 2300 6100
F 0 "U25" H 2300 6400 50  0000 C CNN
F 1 "74F258" H 2300 6300 50  0000 C CNN
F 2 "MyLibrary:SOIC-16-DUAL" H 3200 6100 50  0001 C CNN
F 3 "" H 3200 6100 50  0001 C CNN
	3    2300 6100
	1    0    0    -1  
$EndComp
Wire Wire Line
	2550 6100 2600 6100
Wire Wire Line
	2050 6050 2050 6100
Wire Wire Line
	2000 5550 2000 6100
Wire Wire Line
	2000 6100 2050 6100
Wire Wire Line
	2000 5550 3200 5550
Connection ~ 2050 6100
Wire Wire Line
	2050 6100 2050 6150
Wire Wire Line
	1850 5550 2000 5550
Connection ~ 2000 5550
Wire Bus Line
	1550 1100 1750 1100
Wire Wire Line
	2300 6250 2300 6400
Wire Wire Line
	2300 6400 1550 6400
$Comp
L power:GND #PWR0107
U 1 1
P 2400 6300
F 0 "#PWR0107" H 2400 6050 50  0001 C CNN
F 1 "GND" V 2405 6172 50  0000 R CNN
F 2 "" H 2400 6300 50  0001 C CNN
F 3 "" H 2400 6300 50  0001 C CNN
	1    2400 6300
	0    -1   -1   0   
$EndComp
Wire Wire Line
	2350 6250 2350 6300
Wire Wire Line
	2350 6300 2400 6300
$Comp
L power:GND #PWR0108
U 1 1
P 2850 6200
F 0 "#PWR0108" H 2850 5950 50  0001 C CNN
F 1 "GND" H 2855 6027 50  0000 C CNN
F 2 "" H 2850 6200 50  0001 C CNN
F 3 "" H 2850 6200 50  0001 C CNN
	1    2850 6200
	1    0    0    -1  
$EndComp
$Comp
L power:GND #PWR0109
U 1 1
P 8300 5950
F 0 "#PWR0109" H 8300 5700 50  0001 C CNN
F 1 "GND" H 8305 5777 50  0000 C CNN
F 2 "" H 8300 5950 50  0001 C CNN
F 3 "" H 8300 5950 50  0001 C CNN
	1    8300 5950
	1    0    0    -1  
$EndComp
$Comp
L power:GND #PWR0110
U 1 1
P 9150 5950
F 0 "#PWR0110" H 9150 5700 50  0001 C CNN
F 1 "GND" H 9155 5777 50  0000 C CNN
F 2 "" H 9150 5950 50  0001 C CNN
F 3 "" H 9150 5950 50  0001 C CNN
	1    9150 5950
	1    0    0    -1  
$EndComp
$Comp
L power:GND #PWR0111
U 1 1
P 8800 3950
F 0 "#PWR0111" H 8800 3700 50  0001 C CNN
F 1 "GND" V 8805 3822 50  0000 R CNN
F 2 "" H 8800 3950 50  0001 C CNN
F 3 "" H 8800 3950 50  0001 C CNN
	1    8800 3950
	0    -1   -1   0   
$EndComp
$Comp
L power:GND #PWR0112
U 1 1
P 8800 4350
F 0 "#PWR0112" H 8800 4100 50  0001 C CNN
F 1 "GND" V 8805 4222 50  0000 R CNN
F 2 "" H 8800 4350 50  0001 C CNN
F 3 "" H 8800 4350 50  0001 C CNN
	1    8800 4350
	0    -1   -1   0   
$EndComp
$Comp
L power:+5V #PWR?
U 1 1
P 4650 6300
AR Path="/60A86F69" Ref="#PWR?"  Part="1" 
AR Path="/5EE72F89/60A86F69" Ref="#PWR0105"  Part="1" 
F 0 "#PWR0105" H 4650 6150 50  0001 C CNN
F 1 "+5V" H 4665 6473 50  0000 C CNN
F 2 "" H 4650 6300 50  0001 C CNN
F 3 "" H 4650 6300 50  0001 C CNN
	1    4650 6300
	1    0    0    -1  
$EndComp
Wire Bus Line
	2450 1100 10050 1100
Wire Bus Line
	2450 1100 2450 1950
Wire Bus Line
	1750 1100 1750 5450
Wire Bus Line
	6850 1200 6850 3300
Wire Bus Line
	1550 850  8400 850 
$EndSCHEMATC
